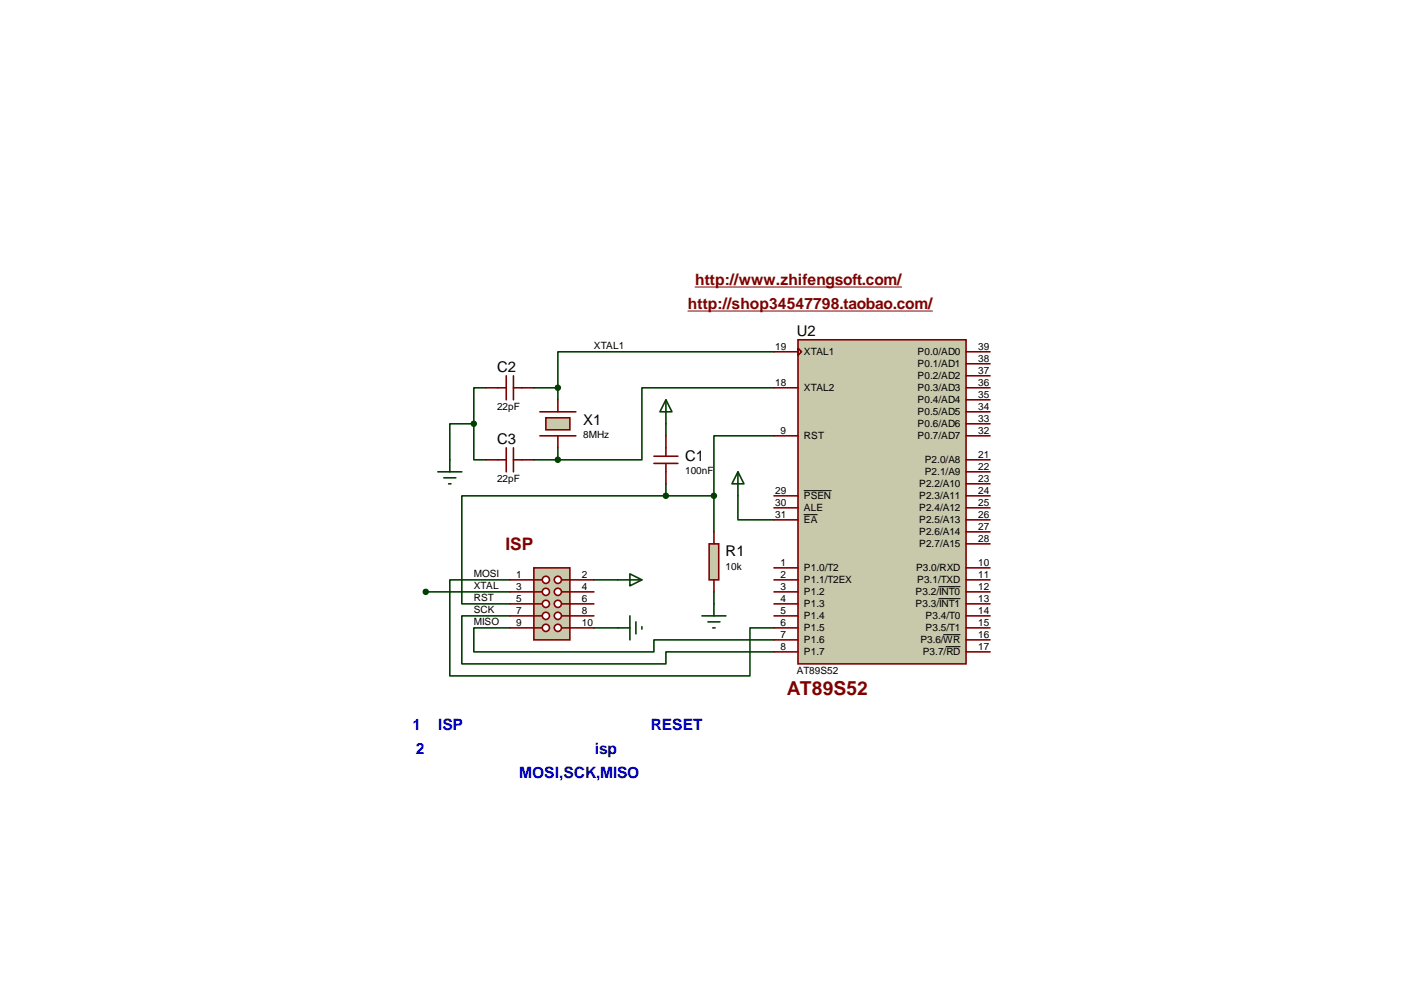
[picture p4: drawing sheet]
<svg xmlns="http://www.w3.org/2000/svg" width="297mm" height="210mm" viewBox="0 0 297 210" stroke-linecap="round" stroke-linejoin="round" font-family="sans-serif">
<g fill="none" stroke="#004000" stroke-width=".34">
<path d="M163.7 74.4h-45.7v7.7M100.2 89.7v7.6h2.6M100.2 89.7h-5v7.6M102.8 82.1h-2.6v7.6M112.9 82.1h5.1M112.9 97.3h5.1M118 82.1v2.5M118 94.8v2.5M140.9 89.7v2.5M163.7 82.1h-27.9v15.2h-17.8M163.7 92.2h-12.7v12.7M140.9 104.9h-43.2v22.9h10.2"/>
<path d="M140.9 102.4v2.5M140.9 104.9h10.1M151 104.9v7.6M156.1 104.9v5.1h7.6M90.1 125.2h17.8M107.9 122.7h-12.7v20.3h63.5v-10.1h5M107.9 132.9h-7.7v5h38.1v-2.5h25.4M107.9 130.3h-10.2v10.2h43.2v-2.6h22.8M125.6 122.7h5.1M125.6 132.9h5.1M151 125.2v2.6"/>
</g>
<path d="M138.3 96.5h5.1M138.3 98.1h5.1M140.9 92.2v4.3M140.9 98.1v4.3" fill="none" stroke="#800000" stroke-width=".34"/>
<path d="M150 115.1h2.1v7.6h-2.1z" fill="#c8c8aa" stroke="#800000" stroke-width=".34"/>
<path d="M114.2 87.1h7.6M114.2 92.2h7.6M151 112.5v2.6M151 122.7v2.5" fill="none" stroke="#800000" stroke-width=".34"/>
<path d="M115.5 88.4h5.1v2.5h-5.1z" fill="#c8c8aa" stroke="#800000" stroke-width=".34"/>
<path d="M107.1 79.5v5.1M108.6 79.5v5.1M102.8 82.1h4.3M102.8 97.3h4.3M107.1 94.8v5M108.6 94.8v5M108.6 82.1h4.3M108.6 97.3h4.3M118 84.6v2.5M118 92.2v2.6" fill="none" stroke="#800000" stroke-width=".34"/>
<path d="M92.6 99.8h5.1M95.2 97.3v2.5M140.9 84.6l1.3 2.5h-2.6zM140.9 84.6v5.1M93.9 101.1h2.5M94.9 102.4h.5" fill="none" stroke="#004000" stroke-width=".34"/>
<g fill="#004000" stroke="#004000" stroke-width=".34">
<circle cx="118" cy="82" r=".52"/>
<circle cx="100.2" cy="89.7" r=".52"/>
</g>
<path d="M112.9 120.2h7.7v15.2h-7.7z" fill="#c8c8aa" stroke="#800000" stroke-width=".34"/>
<path d="M112.9 122.7h1.8" fill="none" stroke="#800000" stroke-width=".34"/>
<circle cx="115.5" cy="122.7" r=".75" fill="#fff" stroke="#800000" stroke-width=".34"/>
<path d="M112.9 125.2h1.8" fill="none" stroke="#800000" stroke-width=".34"/>
<circle cx="115.5" cy="125.2" r=".75" fill="#fff" stroke="#800000" stroke-width=".34"/>
<path d="M112.9 127.8h1.8" fill="none" stroke="#800000" stroke-width=".34"/>
<circle cx="115.5" cy="127.8" r=".75" fill="#fff" stroke="#800000" stroke-width=".34"/>
<path d="M112.9 130.3h1.8" fill="none" stroke="#800000" stroke-width=".34"/>
<circle cx="115.5" cy="130.3" r=".75" fill="#fff" stroke="#800000" stroke-width=".34"/>
<path d="M118.8 122.7h1.8" fill="none" stroke="#800000" stroke-width=".34"/>
<circle cx="118" cy="122.7" r=".75" fill="#fff" stroke="#800000" stroke-width=".34"/>
<path d="M118.8 125.2h1.8" fill="none" stroke="#800000" stroke-width=".34"/>
<circle cx="118" cy="125.2" r=".75" fill="#fff" stroke="#800000" stroke-width=".34"/>
<path d="M118.8 127.8h1.8" fill="none" stroke="#800000" stroke-width=".34"/>
<circle cx="118" cy="127.8" r=".75" fill="#fff" stroke="#800000" stroke-width=".34"/>
<path d="M118.8 130.3h1.8" fill="none" stroke="#800000" stroke-width=".34"/>
<circle cx="118" cy="130.3" r=".75" fill="#fff" stroke="#800000" stroke-width=".34"/>
<path d="M112.9 132.9h1.8" fill="none" stroke="#800000" stroke-width=".34"/>
<circle cx="115.5" cy="132.8" r=".75" fill="#fff" stroke="#800000" stroke-width=".34"/>
<path d="M118.8 132.9h1.8" fill="none" stroke="#800000" stroke-width=".34"/>
<circle cx="118" cy="132.8" r=".75" fill="#fff" stroke="#800000" stroke-width=".34"/>
<path d="M107.9 122.7h5M107.9 125.2h5M107.9 132.9h5M107.9 130.3h5M107.9 127.8h5M120.6 122.7h5M120.6 125.2h5M120.6 132.9h5M120.6 130.3h5M120.6 127.8h5" fill="none" stroke="#800000" stroke-width=".34"/>
<path d="M156.1 99.8l1.3 2.6h-2.5zM156.1 99.8v5.1M130.7 122.7h5.1M130.7 132.9h2.6M133.3 121.4l2.5 1.3-2.5 1.3zM133.3 130.3v5.1M134.5 131.6v2.5M135.8 132.6v.5" fill="none" stroke="#004000" stroke-width=".34"/>
<circle cx="90.1" cy="125.2" r=".52" fill="#004000" stroke="#004000" stroke-width=".34"/>
<path d="M145.5 65.8h51.8M147.1 60.7h43.7" fill="none" stroke="#800000" stroke-width=".21"/>
<path d="M168.8 71.9h35.6v68.6h-35.6z" fill="#c8c8aa" stroke="#800000" stroke-width=".34"/>
<g fill="none" stroke="#800000" stroke-width=".34">
<path d="M163.7 74.4h5.1M168.8 73.7l.8 .7-.8 .8zM204.4 74.4h5.1M204.4 77h5.1M204.4 79.5h5.1M163.7 82.1h5.1M163.7 92.2h5.1M204.4 82.1h5.1M204.4 92.2h5.1M204.4 84.6h5.1M204.4 87.1h5.1M204.4 89.7h5.1"/>
<path d="M204.4 97.3h5.1M204.4 99.8h5.1M163.7 107.5h5.1M163.7 110h5.1M163.7 104.9h5.1M204.4 107.5h5.1M204.4 110h5.1M204.4 104.9h5.1M204.4 115.1h5.1M204.4 102.4h5.1M204.4 112.5h5.1M163.7 120.2h5.1"/>
<path d="M163.7 122.7h5.1M163.7 125.2h5.1M163.7 127.8h5.1M163.7 130.3h5.1M163.7 132.9h5.1M163.7 135.4h5.1M163.7 137.9h5.1M204.4 120.2h5.1M204.4 122.7h5.1M204.4 125.2h5.1M204.4 127.8h5.1M204.4 130.3h5.1"/>
<path d="M204.4 132.9h5.1M204.4 135.4h5.1M204.4 137.9h5.1"/>
</g>
<path d="M170.1 108.9h2.8M170.1 103.8h5.8M198.6 124.1h4.5M198.6 126.7h4.5M199.6 134.3h3.5M200.2 136.8h2.9" fill="none" stroke="#000" stroke-width=".21"/>
<g fill="#004000" stroke="#004000" stroke-width=".34">
<circle cx="118" cy="97.3" r=".52"/>
<circle cx="151" cy="104.9" r=".52"/>
<circle cx="140.9" cy="104.9" r=".52"/>
</g>
<path d="M148.5 130.3h5.1M149.8 131.6h2.5M150.8 132.9h.5M151 127.8v2.5" fill="none" stroke="#004000" stroke-width=".34"/>
<text font-size="4.1" fill="#800000" x="166.5" y="147">AT89S52</text>
<text font-size="3.6" fill="#800000" x="106.9" y="116.3">ISP</text>
<g font-size="3.3" fill="#800000">
<text x="145.5" y="65.5">http://shop34547798.taobao.com/</text>
<text x="147.1" y="60.4">http://www.zhifengsoft.com/</text>
</g>
<g font-size="3.3" fill="#0000bf">
<text x="87.3" y="154.4">1</text>
<text x="92.7" y="154.4">ISP</text>
<text x="137.7" y="154.4">RESET</text>
<text x="88" y="159.4">2</text>
<text x="125.8" y="159.4">isp</text>
<text x="109.8" y="164.5">MOSI,SCK,MISO</text>
</g>
<g font-size="3.1">
<text x="168.6" y="71.1">U2</text>
<text x="105.2" y="78.8">C2</text>
<text x="123.4" y="89.8">X1</text>
<text x="105.2" y="94">C3</text>
<text x="144.9" y="97.5">C1</text>
<text x="153.5" y="117.7">R1</text>
</g>
<g font-size="2.1">
<text x="125.6" y="73.8">XTAL1</text>
<text x="164" y="74">19</text>
<text x="170.1" y="75.2">XTAL1</text>
<text x="194.1" y="75.2">P0.0/AD0</text>
<text x="194.1" y="77.7">P0.1/AD1</text>
<text x="206.9" y="74">39</text>
<text x="206.9" y="76.6">38</text>
<text x="164" y="81.6">18</text>
<text x="170.1" y="82.8">XTAL2</text>
<text x="194.1" y="80.3">P0.2/AD2</text>
<text x="194.1" y="82.8">P0.3/AD3</text>
<text x="206.9" y="79.1">37</text>
<text x="206.9" y="81.6">36</text>
<text x="105.2" y="86.8">22pF</text>
<text x="194.1" y="85.4">P0.4/AD4</text>
<text x="194.1" y="87.9">P0.5/AD5</text>
<text x="206.9" y="84.2">35</text>
<text x="206.9" y="86.7">34</text>
<text x="206.9" y="89.3">33</text>
<text x="123.4" y="92.7">8MHz</text>
<text x="165.1" y="91.8">9</text>
<text x="170.1" y="93">RST</text>
<text x="194.1" y="90.4">P0.6/AD6</text>
<text x="194.1" y="93">P0.7/AD7</text>
<text x="206.9" y="91.8">32</text>
<text x="144.9" y="100.3">100nF</text>
<text x="195.7" y="98.1">P2.0/A8</text>
<text x="195.7" y="100.6">P2.1/A9</text>
<text x="206.9" y="96.9">21</text>
<text x="206.9" y="99.4">22</text>
<text x="206.9" y="102">23</text>
<text x="105.2" y="102">22pF</text>
<text x="164" y="107">30</text>
<text x="164" y="104.5">29</text>
<text x="170.1" y="105.7">PSEN</text>
<text x="194.5" y="103.1">P2.2/A10</text>
<text x="194.5" y="105.7">P2.3/A11</text>
<text x="206.9" y="104.5">24</text>
<text x="206.9" y="107">25</text>
<text x="164" y="109.6">31</text>
<text x="170.1" y="108.2">ALE</text>
<text x="170.1" y="110.8">EA</text>
<text x="194.5" y="108.2">P2.4/A12</text>
<text x="194.5" y="110.8">P2.5/A13</text>
<text x="194.5" y="113.3">P2.6/A14</text>
<text x="206.9" y="109.6">26</text>
<text x="206.9" y="112.1">27</text>
<text x="165.1" y="119.7">1</text>
<text x="194.5" y="115.8">P2.7/A15</text>
<text x="206.9" y="119.7">10</text>
<text x="206.9" y="114.7">28</text>
<text x="100.2" y="124.6">XTAL</text>
<text x="100.2" y="122">MOSI</text>
<text x="109.2" y="122.3">1</text>
<text x="109.2" y="124.8">3</text>
<text x="123.1" y="122.3">2</text>
<text x="123.1" y="124.8">4</text>
<text x="153.5" y="120.6">10k</text>
<text x="165.1" y="122.3">2</text>
<text x="165.1" y="124.8">3</text>
<text x="170.1" y="120.9">P1.0/T2</text>
<text x="170.1" y="123.5">P1.1/T2EX</text>
<text x="170.1" y="126">P1.2</text>
<text x="193.7" y="126">P3.2/INT0</text>
<text x="193.8" y="120.9">P3.0/RXD</text>
<text x="194.1" y="123.5">P3.1/TXD</text>
<text x="206.9" y="122.3">11</text>
<text x="206.9" y="124.8">12</text>
<text x="100.2" y="129.6">SCK</text>
<text x="100.2" y="127.1">RST</text>
<text x="109.2" y="129.9">7</text>
<text x="109.2" y="127.4">5</text>
<text x="123.1" y="129.9">8</text>
<text x="123.1" y="127.4">6</text>
<text x="165.1" y="127.4">4</text>
<text x="165.1" y="129.9">5</text>
<text x="170.1" y="128.5">P1.3</text>
<text x="170.1" y="131.1">P1.4</text>
<text x="193.7" y="128.5">P3.3/INT1</text>
<text x="195.8" y="131.1">P3.4/T0</text>
<text x="206.9" y="127.4">13</text>
<text x="206.9" y="129.9">14</text>
<text x="100.2" y="132.2">MISO</text>
<text x="109.2" y="132.4">9</text>
<text x="123.1" y="132.4">10</text>
<text x="165.1" y="132.4">6</text>
<text x="165.1" y="135">7</text>
<text x="165.1" y="137.5">8</text>
<text x="170.1" y="133.6">P1.5</text>
<text x="170.1" y="136.2">P1.6</text>
<text x="194.7" y="136.2">P3.6/WR</text>
<text x="195.8" y="133.6">P3.5/T1</text>
<text x="206.9" y="137.5">17</text>
<text x="206.9" y="135">16</text>
<text x="206.9" y="132.4">15</text>
<text x="168.6" y="142.6">AT89S52</text>
<text x="170.1" y="138.7">P1.7</text>
<text x="195.2" y="138.7">P3.7/RD</text>
</g>
</svg>
